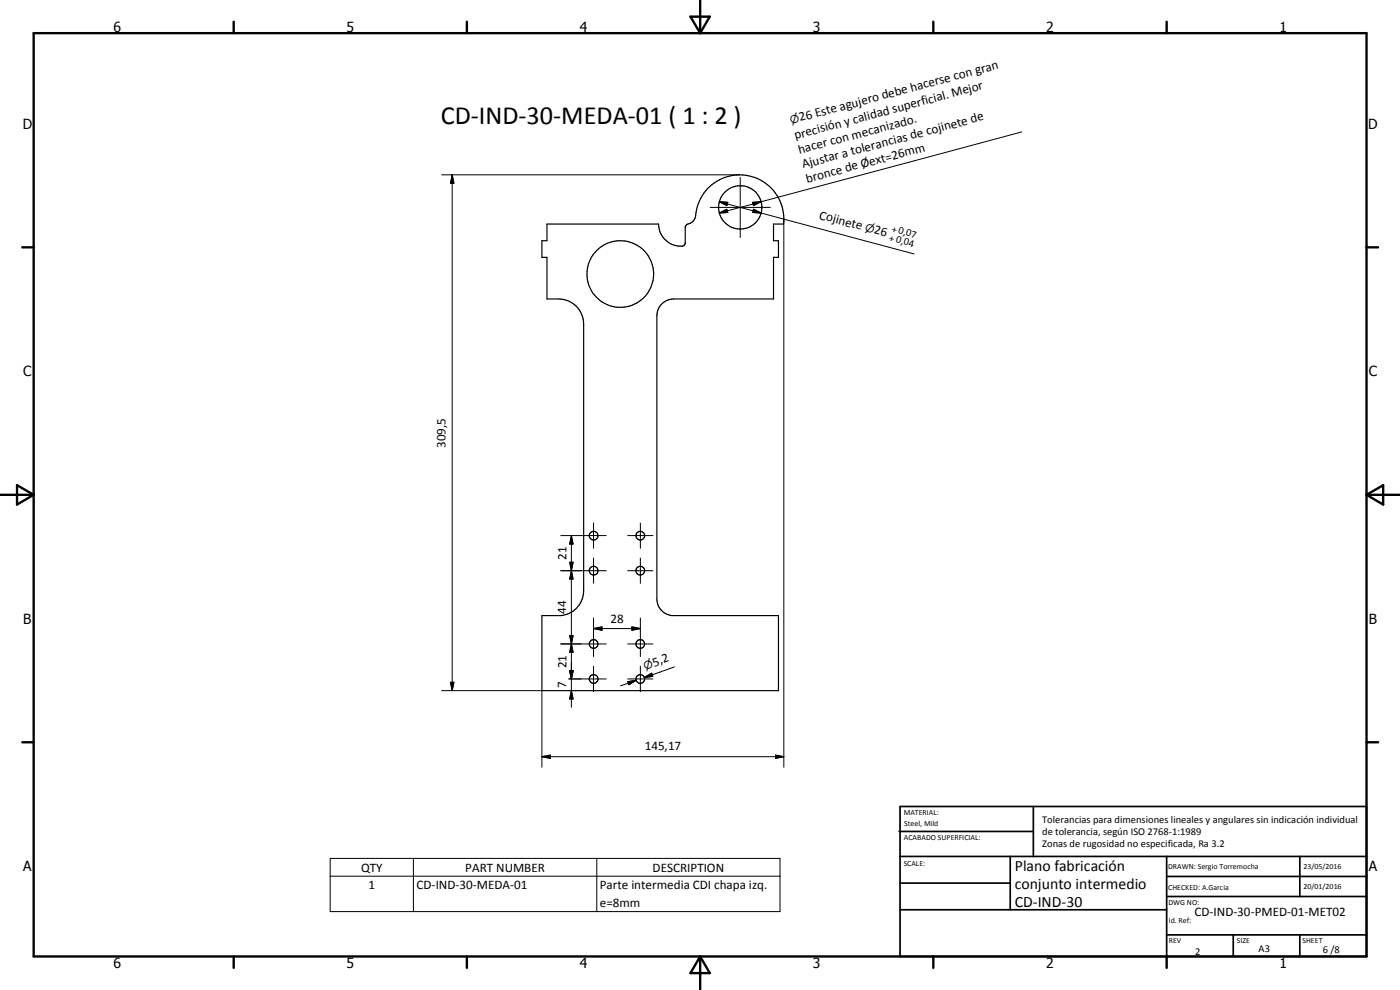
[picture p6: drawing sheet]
<svg xmlns="http://www.w3.org/2000/svg" width="420mm" height="297mm" viewBox="0 0 420 297" stroke-linecap="round" stroke-linejoin="round" font-family="sans-serif">
<g fill="none" stroke="#000" stroke-width=".35">
<path d="M164.2 67.2h33.4a6.4 6.4 0 0 0 7.7 6.4l.3-.5v-4.9l.4-.8a3.4 3.4 0 0 0 2.9-3.7 13.2 13.2 0 0 1 14.9-11.1 13.2 13.2 0 0 1 11.4 14.6h-3.1v5h1.5v5h-1.5v12.5h-30a5 5 0 0 0-5 5v85a5 5 0 0 0 4.5 5h32v22.5h-71v-22.5h5.7a7.5 7.5 0 0 0 6.9-7.5v-80a7.5 7.5 0 0 0-7.5-7.5h-3.5v-12.5h-1.6v-5h1.6z"/>
<circle cx="222.2" cy="62.2" r="6.5"/>
<circle cx="186.2" cy="82.2" r="10"/>
<circle cx="178.1" cy="160.7" r="1.31"/>
<circle cx="178.2" cy="171.2" r="1.32"/>
<circle cx="192.1" cy="171.2" r="1.31"/>
<circle cx="192.2" cy="160.7" r="1.29"/>
<circle cx="178.2" cy="193.2" r="1.32"/>
<circle cx="192.1" cy="193.2" r="1.3"/>
<circle cx="178.2" cy="203.7" r="1.32"/>
<circle cx="192.1" cy="203.7" r="1.29"/>
</g>
<g fill="none" stroke="#000" stroke-width=".71">
<path d="M10.1 9.9h400v277.1h-400zM70.1 6.5v3.4M140.1 6.5v3.4M207.2 5h5.8l-2.9 4.9zM210.1 0v9.9M280.1 6.5v3.4M350.1 6.5v3.4M6.7 74.2h3.4M410.1 74.2h3.5M.1 148.5h10M5.1 145.6l5 2.9-5 2.9zM410.1 148.5h10"/>
<path d="M410.1 148.5l5-2.9v5.8zM6.7 222.7h3.4M410.1 222.7h3.5M70.1 287v3.4M140.1 287v3.4M210.1 287v10M210.1 287l2.9 5h-5.8zM280.1 287v3.4M350.1 287v3.4"/>
</g>
<g fill="none" stroke="#000" stroke-width=".51">
<path d="M269.8 249.5h40.3M270.1 242h140v45h-140zM270.1 257h140M303.2 257v16M310.1 242v15M350.1 257v30M390.1 257v12M270.1 265h33.1M270.1 273h80M350.1 269h60M350.1 263h60M350.1 280.5h60"/>
<path d="M370.1 280.5v6.5M390.1 280.5v6.5"/>
</g>
<g fill="none" stroke="#000" stroke-width=".3">
<path d="M306.7 39.6l-78.3 20.9M132.5 52.5h89.5M135.7 52.5l.5 2.5h-1zM135.7 52.5v154.7M222.2 53.2v18M213.1 62.2h18.1M215.8 63.9l2.3-1.1 .3 1zM215.8 60.5l2.6 .2-.3 1zM215.8 60.5l12.6 3.4M225.9 60.7l2.5-.2-2.3 1.2zM226.1 62.8l2.3 1.1-2.5-.1zM228.4 60.5l-12.6 3.4"/>
<path d="M228.4 63.9l46 12.3M235.2 65.7v164.5M178.1 156.9v7.6M192.2 156.9v7.6M168.3 171.2h13.6M168.3 160.7h13.6M171 168.7h1l-.5 2.5zM171 168.7h1l-1 5h1zM171.5 171.2l.5 2.5h-1zM171.5 160.7l.5 2.5h-1zM171.5 160.7v51.5M178.1 167.4v7.6"/>
<path d="M188.4 171.2h7.5M188.4 160.7h7.5M192.2 167.4v7.6M168.3 193.2h13.6M171 190.7h1l-.5 2.5zM171 190.7l1 5h-1l1-5zM171.5 193.2l.5 2.5h-1zM178.1 188.6l2.6-.5v1zM178.1 185.4v11.6M178.1 199.9v7.6M178.1 188.6h14.1M188.4 193.2h7.5"/>
<path d="M189.6 188.1l2.6 .5-2.6 .5zM192.2 185.4v11.6M192.2 199.9v7.6M132.5 207.2h30.1v23M135.2 204.7h1l-.5 2.5zM170.7 203.7h11.2M171 201.2h1l-.5 2.5zM171.5 207.2l.5 2.5h-1zM188.4 203.7h7.5M188.4 204.5l2.5-.4-2.1 1.3zM190.9 204.1l-4.7 1.7M193.4 203.3l2.2-1.3 .3 .9z"/>
<path d="M195.7 202.4l-2.3 .9M202.4 200.1l-9 3.2M162.6 227l2.6-.4v.9zM162.6 227h72.6M232.7 226.6l2.5 .4-2.5 .5zM99.1 257.6h135v15.9h-135zM124.1 257.6v15.9M179.1 257.6v15.9M99.1 262.9h135"/>
</g>
<g fill="#000">
<path d="M135.7 52.5l.5 2.5h-1zM215.8 63.9l2.3-1.1 .3 1zM215.8 60.5l2.6 .2-.3 1zM226.1 62.8l2.3 1.1-2.5-.1zM225.9 60.7l2.5-.2-2.3 1.2zM171 168.7h1l-.5 2.5zM171.5 171.2l.5 2.5h-1zM171.5 160.7l.5 2.5h-1zM171 190.7h1l-.5 2.5zM171.5 193.2l.5 2.5h-1zM178.1 188.6l2.6-.5v1zM189.6 188.1l2.6 .5-2.6 .5z"/>
<path d="M135.2 204.7h1l-.5 2.5zM171 201.2h1l-.5 2.5zM171.5 207.2l.5 2.5h-1zM188.4 204.5l2.5-.4-2.1 1.3zM193.4 203.3l2.2-1.3 .3 .9zM162.6 227l2.6-.4v.9zM232.7 226.6l2.5 .4-2.5 .5z"/>
</g>
<text font-size="7.9" x="132.3" y="37.3">CD-IND-30-MEDA-01 ( 1 : 2 )</text>
<g font-size="4.7">
<text x="304.6" y="261.2">Plano fabricación</text>
<text x="304.6" y="266.6">conjunto intermedio</text>
<text x="304.6" y="272">CD-IND-30</text>
</g>
<g font-size="4.2">
<text x="34" y="9.6">6</text>
<text x="104" y="9.6">5</text>
<text x="174" y="9.6">4</text>
<text x="244" y="9.6">3</text>
<text x="314" y="9.6">2</text>
<text x="384" y="9.6">1</text>
<text x="6.8" y="38.7">D</text>
<text x="410.6" y="38.7">D</text>
<text x="7" y="112.9">C</text>
<text x="410.8" y="112.9">C</text>
<text x="7" y="187.1">B</text>
<text x="410.8" y="187.1">B</text>
<text x="7" y="261.4">A</text>
<text x="410.8" y="261.4">A</text>
<text x="34" y="290.4">6</text>
<text x="104" y="290.4">5</text>
<text x="174" y="290.4">4</text>
<text x="244" y="290.4">3</text>
<text x="314" y="290.4">2</text>
<text x="384" y="290.4">1</text>
</g>
<g font-size="3.9">
<text x="238.7" y="41.8" transform="rotate(-15 238.7 41.8)">precisión y calidad superficial. Mejor</text>
<text x="240.2" y="36.4" transform="rotate(-15 240.2 36.4)">26 Este agujero debe hacerse con gran</text>
<text x="239.9" y="46.1" transform="rotate(-15 239.9 46.1)">hacer con mecanizado.</text>
<text x="241" y="50.5" transform="rotate(-15 241 50.5)">Ajustar a tolerancias de cojinete de</text>
<text x="242.2" y="54.8" transform="rotate(-15 242.2 54.8)">bronce de Øext=26mm</text>
<text x="245.7" y="65.6" transform="rotate(15 245.7 65.6)">Cojinete</text>
<text x="262.1" y="70" transform="rotate(15 262.1 70)">26</text>
<text x="133.7" y="134.4" transform="rotate(-90 133.7 134.4)">309,5</text>
<text x="170" y="168" transform="rotate(-90 170 168)">21</text>
<text x="170" y="184.2" transform="rotate(-90 170 184.2)">44</text>
<text x="183.2" y="187.1">28</text>
<text x="170" y="200.4" transform="rotate(-90 170 200.4)">21</text>
<text x="196.3" y="200" transform="rotate(-19 196.3 200)">5,2</text>
<text x="170" y="206.5" transform="rotate(-90 170 206.5)">7</text>
<text x="193.5" y="225">145,17</text>
<text x="108.4" y="261.5">QTY</text>
<text x="139.6" y="261.5">PART NUMBER</text>
<text x="195.9" y="261.5">DESCRIPTION</text>
<text x="110.6" y="266.8">1</text>
<text x="125" y="266.8">CD-IND-30-MEDA-01</text>
<text x="180" y="266.9">Parte intermedia CDI chapa izq.</text>
<text x="180" y="272.2">e=8mm</text>
<text x="358.5" y="275">CD-IND-30-PMED-01-MET02</text>
</g>
<g font-size="3.3">
<text x="237.5" y="37.2" transform="rotate(-15 237.5 37.2)">n</text>
<text x="259.4" y="69.3" transform="rotate(15 259.4 69.3)">n</text>
<text x="193.7" y="201" transform="rotate(-19 193.7 201)">n</text>
</g>
<g font-size="3.1">
<text x="267.4" y="69.6" transform="rotate(15 267.4 69.6)">+0,07</text>
<text x="266.7" y="72.2" transform="rotate(15 266.7 72.2)">+0,04</text>
<text x="312.7" y="246.8">Tolerancias para dimensiones lineales y angulares sin indicación individual</text>
<text x="312.7" y="250.4">de tolerancia, según ISO 2768-1:1989</text>
<text x="312.7" y="254">Zonas de rugosidad no especificada, Ra 3.2</text>
<text x="358.7" y="286.5">2</text>
<text x="377.7" y="285.6">A3</text>
<text x="397" y="285.9">6 /8</text>
</g>
<g font-size="2.4">
<text x="271.2" y="244.4">MATERIAL:</text>
<text x="271.3" y="252">ACABADO SUPERFICIAL:</text>
<text x="271.4" y="247.9">Steel, Mild</text>
<text x="271.2" y="259.7">SCALE:</text>
<text x="350.6" y="260.8">DRAWN: Sergio Torremocha</text>
<text x="391.2" y="260.6">23/05/2016</text>
<text x="350.6" y="267">CHECKED: A.Garcia</text>
<text x="391.2" y="266.7">20/01/2016</text>
<text x="350.6" y="271.4">DWG NO:</text>
<text x="350.8" y="276.9">Id. Ref:</text>
<text x="350.8" y="282.8">REV</text>
<text x="371.2" y="282.9">SIZE</text>
<text x="390.9" y="282.9">SHEET</text>
</g>
</svg>
